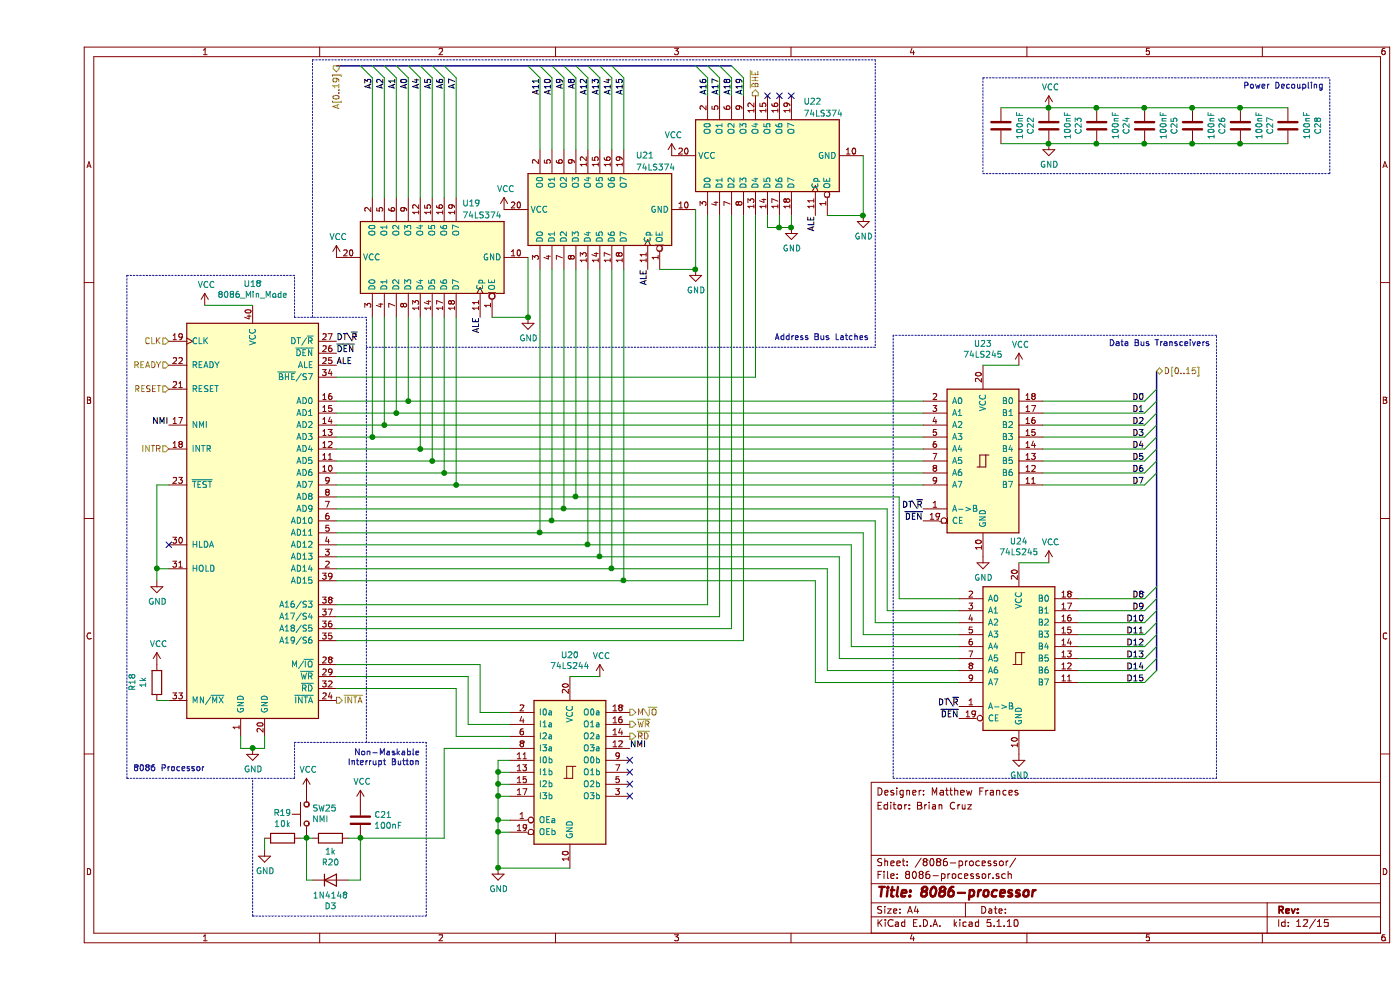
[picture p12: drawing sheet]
EESchema Schematic File Version 4
EELAYER 30 0
EELAYER END
$Descr A4 11693 8268
encoding utf-8
Sheet 12 15
Title "8086-processor"
Date ""
Rev ""
Comp ""
Comment1 ""
Comment2 ""
Comment3 "Editor: Brian Cruz"
Comment4 "Designer: Matthew Frances"
$EndDescr
$Comp
L MCU_Intel:8086_Min_Mode U18
U 1 1
P 1800 4350
F 0 "U18" H 1800 6331 50  0000 C CNN
F 1 "8086_Min_Mode" H 1800 6240 50  0000 C CNN
F 2 "Package_DIP:DIP-40_W15.24mm" H 1850 4450 50  0001 C CIN
F 3 "http://datasheets.chipdb.org/Intel/x86/808x/datashts/8086/231455-006.pdf" H 1800 4400 50  0001 C CNN
	1    1800 4350
	1    0    0    -1  
$EndComp
$Comp
L power:GND #PWR0176
U 1 1
P 1800 6250
F 0 "#PWR0176" H 1800 6000 50  0001 C CNN
F 1 "GND" H 1805 6077 50  0000 C CNN
F 2 "" H 1800 6250 50  0001 C CNN
F 3 "" H 1800 6250 50  0001 C CNN
	1    1800 6250
	1    0    0    -1  
$EndComp
Wire Wire Line
	1800 6250 1700 6250
Wire Wire Line
	1700 6250 1700 6150
Wire Wire Line
	1800 6250 1900 6250
Wire Wire Line
	1900 6250 1900 6150
Connection ~ 1800 6250
$Comp
L power:VCC #PWR0177
U 1 1
P 8200 3050
F 0 "#PWR0177" H 8200 2900 50  0001 C CNN
F 1 "VCC" H 8215 3223 50  0000 C CNN
F 2 "" H 8200 3050 50  0001 C CNN
F 3 "" H 8200 3050 50  0001 C CNN
	1    8200 3050
	1    0    0    -1  
$EndComp
$Comp
L power:VCC #PWR0178
U 1 1
P 8450 4700
F 0 "#PWR0178" H 8450 4550 50  0001 C CNN
F 1 "VCC" H 8465 4873 50  0000 C CNN
F 2 "" H 8450 4700 50  0001 C CNN
F 3 "" H 8450 4700 50  0001 C CNN
	1    8450 4700
	1    0    0    -1  
$EndComp
Wire Wire Line
	8450 4700 8200 4700
Wire Wire Line
	7900 3050 8200 3050
$Comp
L power:GND #PWR0179
U 1 1
P 7900 4650
F 0 "#PWR0179" H 7900 4400 50  0001 C CNN
F 1 "GND" H 7905 4477 50  0000 C CNN
F 2 "" H 7900 4650 50  0001 C CNN
F 3 "" H 7900 4650 50  0001 C CNN
	1    7900 4650
	1    0    0    -1  
$EndComp
$Comp
L power:GND #PWR0180
U 1 1
P 8200 6300
F 0 "#PWR0180" H 8200 6050 50  0001 C CNN
F 1 "GND" H 8205 6127 50  0000 C CNN
F 2 "" H 8200 6300 50  0001 C CNN
F 3 "" H 8200 6300 50  0001 C CNN
	1    8200 6300
	1    0    0    -1  
$EndComp
$Comp
L 74xx:74LS245 U24
U 1 1
P 8200 5500
F 0 "U24" H 8200 6481 50  0000 C CNN
F 1 "74LS245" H 8200 6390 50  0000 C CNN
F 2 "Package_DIP:DIP-20_W7.62mm" H 8200 5500 50  0001 C CNN
F 3 "http://www.ti.com/lit/gpn/sn74LS245" H 8200 5500 50  0001 C CNN
	1    8200 5500
	1    0    0    -1  
$EndComp
Entry Wire Line
	9250 3350 9350 3250
Entry Wire Line
	9250 3450 9350 3350
Entry Wire Line
	9250 3550 9350 3450
Entry Wire Line
	9250 3650 9350 3550
Entry Wire Line
	9250 3750 9350 3650
Entry Wire Line
	9250 3850 9350 3750
Entry Wire Line
	9250 3950 9350 3850
Entry Wire Line
	9250 4050 9350 3950
Entry Wire Line
	9250 5000 9350 4900
Entry Wire Line
	9250 5100 9350 5000
Entry Wire Line
	9250 5300 9350 5200
Entry Wire Line
	9250 5400 9350 5300
Entry Wire Line
	9250 5500 9350 5400
Entry Wire Line
	9250 5600 9350 5500
Entry Wire Line
	9250 5700 9350 5600
$Comp
L 74xx:74LS245 U23
U 1 1
P 7900 3850
F 0 "U23" H 7900 4831 50  0000 C CNN
F 1 "74LS245" H 7900 4740 50  0000 C CNN
F 2 "Package_DIP:DIP-20_W7.62mm" H 7900 3850 50  0001 C CNN
F 3 "http://www.ti.com/lit/gpn/sn74LS245" H 7900 3850 50  0001 C CNN
	1    7900 3850
	1    0    0    -1  
$EndComp
Text Label 9250 5700 2    50   ~ 0
D15
Text Label 9250 5600 2    50   ~ 0
D14
Text Label 9250 5500 2    50   ~ 0
D13
Text Label 9250 5400 2    50   ~ 0
D12
Text Label 9250 5300 2    50   ~ 0
D11
Entry Wire Line
	9250 5200 9350 5100
Text Label 9250 5200 2    50   ~ 0
D10
Text Label 9250 5100 2    50   ~ 0
D9
Text Label 9250 5000 2    50   ~ 0
D8
Text Label 9250 4050 2    50   ~ 0
D7
Text Label 9250 3950 2    50   ~ 0
D6
Text Label 9250 3850 2    50   ~ 0
D5
Text Label 9250 3750 2    50   ~ 0
D4
Text Label 9250 3650 2    50   ~ 0
D3
Text Label 9250 3550 2    50   ~ 0
D2
Text Label 9250 3450 2    50   ~ 0
D1
Text Label 9250 3350 2    50   ~ 0
D0
Wire Wire Line
	7700 5000 7200 5000
Wire Wire Line
	7700 5200 7000 5200
Wire Wire Line
	7200 4150 7200 5000
Wire Wire Line
	7100 4250 7100 5100
Wire Wire Line
	7700 5300 6900 5300
Wire Wire Line
	7700 5500 6700 5500
Wire Wire Line
	7700 5700 6500 5700
Text Label 7400 4250 2    50   ~ 0
DT\~R
Text Label 7400 4350 2    50   ~ 0
~DEN
Text Label 7700 6000 2    50   ~ 0
~DEN
Text Label 7700 5900 2    50   ~ 0
DT\~R
Text Label 2500 2850 0    50   ~ 0
DT\~R
Text Label 2500 2950 0    50   ~ 0
~DEN
Text Label 2500 3050 0    50   ~ 0
ALE
Wire Wire Line
	6600 5600 7700 5600
Wire Wire Line
	6800 5400 7700 5400
Wire Wire Line
	7100 5100 7700 5100
Wire Wire Line
	7000 4350 7000 5200
Wire Wire Line
	6900 4450 6900 5300
Wire Wire Line
	6800 4550 6800 5400
Wire Wire Line
	6700 4650 6700 5500
Wire Wire Line
	6600 4750 6600 5600
Wire Wire Line
	6500 4850 6500 5700
$Comp
L power:VCC #PWR0181
U 1 1
P 2500 2150
F 0 "#PWR0181" H 2500 2000 50  0001 C CNN
F 1 "VCC" H 2515 2323 50  0000 C CNN
F 2 "" H 2500 2150 50  0001 C CNN
F 3 "" H 2500 2150 50  0001 C CNN
	1    2500 2150
	1    0    0    -1  
$EndComp
$Comp
L 74xx:74LS374 U19
U 1 1
P 3300 2150
F 0 "U19" V 3750 1900 50  0000 R CNN
F 1 "74LS374" V 3650 1900 50  0000 R CNN
F 2 "Package_DIP:DIP-20_W7.62mm" H 3300 2150 50  0001 C CNN
F 3 "http://www.ti.com/lit/gpn/sn74LS374" H 3300 2150 50  0001 C CNN
	1    3300 2150
	0    -1   -1   0   
$EndComp
Wire Wire Line
	3800 2650 4100 2650
Connection ~ 4100 2650
$Comp
L 74xx:74LS374 U21
U 1 1
P 4700 1750
F 0 "U21" V 5150 1450 50  0000 R CNN
F 1 "74LS374" V 5050 1450 50  0000 R CNN
F 2 "Package_DIP:DIP-20_W7.62mm" H 4700 1750 50  0001 C CNN
F 3 "http://www.ti.com/lit/gpn/sn74LS374" H 4700 1750 50  0001 C CNN
	1    4700 1750
	0    -1   -1   0   
$EndComp
$Comp
L power:GND #PWR0182
U 1 1
P 5500 2250
F 0 "#PWR0182" H 5500 2000 50  0001 C CNN
F 1 "GND" H 5505 2077 50  0000 C CNN
F 2 "" H 5500 2250 50  0001 C CNN
F 3 "" H 5500 2250 50  0001 C CNN
	1    5500 2250
	1    0    0    -1  
$EndComp
$Comp
L power:GND #PWR0183
U 1 1
P 4100 2650
F 0 "#PWR0183" H 4100 2400 50  0001 C CNN
F 1 "GND" H 4105 2477 50  0000 C CNN
F 2 "" H 4100 2650 50  0001 C CNN
F 3 "" H 4100 2650 50  0001 C CNN
	1    4100 2650
	1    0    0    -1  
$EndComp
$Comp
L power:VCC #PWR0184
U 1 1
P 3900 1750
F 0 "#PWR0184" H 3900 1600 50  0001 C CNN
F 1 "VCC" H 3915 1923 50  0000 C CNN
F 2 "" H 3900 1750 50  0001 C CNN
F 3 "" H 3900 1750 50  0001 C CNN
	1    3900 1750
	1    0    0    -1  
$EndComp
Wire Wire Line
	4100 2150 4100 2650
Wire Wire Line
	5200 2250 5500 2250
Wire Wire Line
	5500 1750 5500 2250
Connection ~ 5500 2250
Text Label 5100 2250 3    50   ~ 0
ALE
Text Label 3700 2650 3    50   ~ 0
ALE
Wire Wire Line
	2500 3650 2800 3650
Wire Wire Line
	2500 3550 2900 3550
Wire Wire Line
	5600 1800 5600 5050
Wire Wire Line
	5600 5050 2500 5050
Wire Wire Line
	5700 1800 5700 5150
Wire Wire Line
	5700 5150 2500 5150
Wire Wire Line
	2500 5250 5800 5250
Wire Wire Line
	5800 5250 5800 1800
Wire Wire Line
	5900 1800 5900 5350
Wire Wire Line
	5900 5350 2500 5350
Wire Wire Line
	2500 4350 4300 4350
Wire Wire Line
	2500 4450 4200 4450
Wire Wire Line
	4500 4150 4500 2250
Wire Wire Line
	4400 2250 4400 4250
$Comp
L power:VCC #PWR0185
U 1 1
P 5300 1300
F 0 "#PWR0185" H 5300 1150 50  0001 C CNN
F 1 "VCC" H 5315 1473 50  0000 C CNN
F 2 "" H 5300 1300 50  0001 C CNN
F 3 "" H 5300 1300 50  0001 C CNN
	1    5300 1300
	1    0    0    -1  
$EndComp
$Comp
L power:GND #PWR0186
U 1 1
P 6900 1800
F 0 "#PWR0186" H 6900 1550 50  0001 C CNN
F 1 "GND" H 6905 1627 50  0000 C CNN
F 2 "" H 6900 1800 50  0001 C CNN
F 3 "" H 6900 1800 50  0001 C CNN
	1    6900 1800
	1    0    0    -1  
$EndComp
Wire Wire Line
	6600 1800 6900 1800
Wire Wire Line
	6900 1300 6900 1800
Connection ~ 6900 1800
Text Label 6500 1800 3    50   ~ 0
ALE
NoConn ~ 6300 800 
NoConn ~ 6200 800 
NoConn ~ 6100 800 
Wire Wire Line
	2500 3150 6000 3150
Wire Wire Line
	6000 3150 6000 1800
Entry Wire Line
	5900 650  5800 550 
$Comp
L 74xx:74LS374 U22
U 1 1
P 6100 1300
F 0 "U22" V 6550 1000 50  0000 R CNN
F 1 "74LS374" V 6450 1000 50  0000 R CNN
F 2 "Package_DIP:DIP-20_W7.62mm" H 6100 1300 50  0001 C CNN
F 3 "http://www.ti.com/lit/gpn/sn74LS374" H 6100 1300 50  0001 C CNN
	1    6100 1300
	0    -1   -1   0   
$EndComp
Entry Wire Line
	5800 650  5700 550 
Entry Wire Line
	5700 650  5600 550 
Entry Wire Line
	5600 650  5500 550 
Entry Wire Line
	4900 650  4800 550 
Entry Wire Line
	4800 650  4700 550 
Entry Wire Line
	4700 650  4600 550 
Entry Wire Line
	4600 650  4500 550 
Entry Wire Line
	4500 650  4400 550 
Entry Wire Line
	4400 650  4300 550 
Entry Wire Line
	4300 650  4200 550 
Entry Wire Line
	4200 650  4100 550 
Entry Wire Line
	3500 650  3400 550 
Entry Wire Line
	3400 650  3300 550 
Entry Wire Line
	3300 650  3200 550 
Entry Wire Line
	3200 650  3100 550 
Entry Wire Line
	3100 650  3000 550 
Entry Wire Line
	3000 650  2900 550 
Entry Wire Line
	2900 650  2800 550 
Entry Wire Line
	2800 650  2700 550 
Text Label 3100 650  3    50   ~ 0
A0
Text Label 3000 650  3    50   ~ 0
A1
Text Label 2900 650  3    50   ~ 0
A2
Text Label 2800 650  3    50   ~ 0
A3
Text Label 4500 650  3    50   ~ 0
A8
Text Label 4400 650  3    50   ~ 0
A9
Text Label 4300 650  3    50   ~ 0
A10
Text Label 5600 650  3    50   ~ 0
A16
Text Label 5700 650  3    50   ~ 0
A17
Text Label 5800 650  3    50   ~ 0
A18
Text Label 5900 650  3    50   ~ 0
A19
Wire Wire Line
	5900 650  5900 800 
Wire Wire Line
	5800 650  5800 800 
Wire Wire Line
	5700 650  5700 800 
Wire Wire Line
	5600 650  5600 800 
Wire Wire Line
	4900 650  4900 1250
Wire Wire Line
	4800 650  4800 1250
Wire Wire Line
	4700 650  4700 1250
Wire Wire Line
	4600 650  4600 1250
Wire Wire Line
	4500 650  4500 1250
Wire Wire Line
	4400 650  4400 1250
Wire Wire Line
	4300 650  4300 1250
Wire Wire Line
	4200 650  4200 1250
Wire Wire Line
	3500 650  3500 1650
Wire Wire Line
	3400 650  3400 1650
Wire Wire Line
	3300 650  3300 1650
Wire Wire Line
	3200 650  3200 1650
Wire Wire Line
	3100 650  3100 1650
Wire Wire Line
	3000 650  3000 1650
Wire Wire Line
	2900 650  2900 1650
Wire Wire Line
	2800 650  2800 1650
Text Label 1100 3550 2    50   ~ 0
NMI
Text HLabel 1100 2850 0    50   Input ~ 0
CLK
Text HLabel 2500 550  3    50   Output ~ 0
A[0..19]
Text HLabel 6000 800  1    50   Output ~ 0
~BHE
Text HLabel 9350 3100 2    50   BiDi ~ 0
D[0..15]
Text HLabel 1100 3750 0    50   Input ~ 0
INTR
$Comp
L power:VCC #PWR0187
U 1 1
P 1000 5550
F 0 "#PWR0187" H 1000 5400 50  0001 C CNN
F 1 "VCC" H 1015 5723 50  0000 C CNN
F 2 "" H 1000 5550 50  0001 C CNN
F 3 "" H 1000 5550 50  0001 C CNN
	1    1000 5550
	1    0    0    -1  
$EndComp
Text HLabel 1100 3250 0    50   Input ~ 0
RESET
Text HLabel 1100 3050 0    50   Input ~ 0
READY
Text HLabel 2500 5850 2    50   Output ~ 0
~INTA
Wire Wire Line
	1800 2550 1400 2550
Wire Wire Line
	9250 3350 8400 3350
Wire Wire Line
	8400 3450 9250 3450
Wire Wire Line
	9250 3550 8400 3550
Wire Wire Line
	8400 3650 9250 3650
Wire Wire Line
	8400 3750 9250 3750
Wire Wire Line
	9250 3850 8400 3850
Wire Wire Line
	8400 3950 9250 3950
Wire Wire Line
	9250 4050 8400 4050
Wire Wire Line
	9250 5000 8700 5000
Wire Wire Line
	8700 5100 9250 5100
Wire Wire Line
	9250 5200 8700 5200
Wire Wire Line
	8700 5300 9250 5300
Wire Wire Line
	9250 5400 8700 5400
Wire Wire Line
	8700 5500 9250 5500
Wire Wire Line
	9250 5600 8700 5600
Wire Wire Line
	8700 5700 9250 5700
$Comp
L power:VCC #PWR0188
U 1 1
P 1400 2550
F 0 "#PWR0188" H 1400 2400 50  0001 C CNN
F 1 "VCC" H 1415 2723 50  0000 C CNN
F 2 "" H 1400 2550 50  0001 C CNN
F 3 "" H 1400 2550 50  0001 C CNN
	1    1400 2550
	1    0    0    -1  
$EndComp
$Comp
L power:VCC #PWR0189
U 1 1
P 8450 900
F 0 "#PWR0189" H 8450 750 50  0001 C CNN
F 1 "VCC" H 8465 1073 50  0000 C CNN
F 2 "" H 8450 900 50  0001 C CNN
F 3 "" H 8450 900 50  0001 C CNN
	1    8450 900 
	1    0    0    -1  
$EndComp
$Comp
L power:GND #PWR0190
U 1 1
P 8450 1200
F 0 "#PWR0190" H 8450 950 50  0001 C CNN
F 1 "GND" H 8455 1027 50  0000 C CNN
F 2 "" H 8450 1200 50  0001 C CNN
F 3 "" H 8450 1200 50  0001 C CNN
	1    8450 1200
	1    0    0    -1  
$EndComp
$Comp
L Device:C C23
U 1 1
P 8450 1050
F 0 "C23" V 8198 1050 50  0000 C CNN
F 1 "100nF" V 8289 1050 50  0000 C CNN
F 2 "Capacitor_THT:C_Rect_L4.0mm_W2.5mm_P2.50mm" H 8488 900 50  0001 C CNN
F 3 "~" H 8450 1050 50  0001 C CNN
	1    8450 1050
	-1   0    0    1   
$EndComp
$Comp
L Device:C C24
U 1 1
P 8850 1050
F 0 "C24" V 8598 1050 50  0000 C CNN
F 1 "100nF" V 8689 1050 50  0000 C CNN
F 2 "Capacitor_THT:C_Rect_L4.0mm_W2.5mm_P2.50mm" H 8888 900 50  0001 C CNN
F 3 "~" H 8850 1050 50  0001 C CNN
	1    8850 1050
	-1   0    0    1   
$EndComp
$Comp
L Device:C C25
U 1 1
P 9250 1050
F 0 "C25" V 8998 1050 50  0000 C CNN
F 1 "100nF" V 9089 1050 50  0000 C CNN
F 2 "Capacitor_THT:C_Rect_L4.0mm_W2.5mm_P2.50mm" H 9288 900 50  0001 C CNN
F 3 "~" H 9250 1050 50  0001 C CNN
	1    9250 1050
	-1   0    0    1   
$EndComp
$Comp
L Device:C C26
U 1 1
P 9650 1050
F 0 "C26" V 9398 1050 50  0000 C CNN
F 1 "100nF" V 9489 1050 50  0000 C CNN
F 2 "Capacitor_THT:C_Rect_L4.0mm_W2.5mm_P2.50mm" H 9688 900 50  0001 C CNN
F 3 "~" H 9650 1050 50  0001 C CNN
	1    9650 1050
	-1   0    0    1   
$EndComp
$Comp
L Device:C C27
U 1 1
P 10050 1050
F 0 "C27" V 9798 1050 50  0000 C CNN
F 1 "100nF" V 9889 1050 50  0000 C CNN
F 2 "Capacitor_THT:C_Rect_L4.0mm_W2.5mm_P2.50mm" H 10088 900 50  0001 C CNN
F 3 "~" H 10050 1050 50  0001 C CNN
	1    10050 1050
	-1   0    0    1   
$EndComp
$Comp
L Device:C C28
U 1 1
P 10450 1050
F 0 "C28" V 10198 1050 50  0000 C CNN
F 1 "100nF" V 10289 1050 50  0000 C CNN
F 2 "Capacitor_THT:C_Rect_L4.0mm_W2.5mm_P2.50mm" H 10488 900 50  0001 C CNN
F 3 "~" H 10450 1050 50  0001 C CNN
	1    10450 1050
	-1   0    0    1   
$EndComp
Wire Wire Line
	10450 900  10050 900 
Wire Wire Line
	10050 900  9650 900 
Connection ~ 10050 900 
Connection ~ 8450 900 
Connection ~ 8850 900 
Wire Wire Line
	8850 900  8450 900 
Connection ~ 9250 900 
Wire Wire Line
	9250 900  8850 900 
Connection ~ 9650 900 
Wire Wire Line
	9650 900  9250 900 
Wire Wire Line
	10450 1200 10050 1200
Connection ~ 8450 1200
Connection ~ 8850 1200
Wire Wire Line
	8850 1200 8450 1200
Connection ~ 9250 1200
Wire Wire Line
	9250 1200 8850 1200
Connection ~ 9650 1200
Wire Wire Line
	9650 1200 9250 1200
Connection ~ 10050 1200
Wire Wire Line
	10050 1200 9650 1200
Wire Notes Line
	7000 500  7000 2900
Wire Notes Line
	2300 500  7000 500 
Wire Notes Line
	750  2300 750  6500
Wire Notes Line
	2750 2650 2150 2650
Wire Notes Line
	2150 2650 2150 2300
Wire Notes Line
	750  2300 2150 2300
Wire Notes Line
	2300 500  2300 2650
Wire Notes Line
	7000 2900 2750 2900
Text HLabel 4950 5950 2    50   Output ~ 0
M\~IO
Wire Notes Line
	9850 6500 9850 2800
Wire Notes Line
	9850 2800 7150 2800
Wire Notes Line
	7150 2800 7150 6500
Wire Notes Line
	7150 6500 9850 6500
Text Notes 9800 2900 2    50   ~ 0
Data Bus Transceivers
Text Notes 6950 2850 2    50   ~ 0
Address Bus Latches
Text Notes 800  6450 0    50   ~ 0
8086 Processor
Text Notes 10750 750  2    50   ~ 0
Power Decoupling
Connection ~ 2700 7000
Wire Wire Line
	2600 7000 2700 7000
Wire Wire Line
	2250 7000 2200 7000
Connection ~ 2250 7000
Wire Wire Line
	2300 7000 2250 7000
$Comp
L Device:R R20
U 1 1
P 2450 7000
F 0 "R20" V 2243 7000 50  0000 C CNN
F 1 "1k" V 2334 7000 50  0000 C CNN
F 2 "Resistor_THT:R_Axial_DIN0207_L6.3mm_D2.5mm_P10.16mm_Horizontal" V 2380 7000 50  0001 C CNN
F 3 "~" H 2450 7000 50  0001 C CNN
	1    2450 7000
	0    1    -1   0   
$EndComp
$Comp
L power:VCC #PWR0192
U 1 1
P 2700 6700
F 0 "#PWR0192" H 2700 6550 50  0001 C CNN
F 1 "VCC" H 2715 6873 50  0000 C CNN
F 2 "" H 2700 6700 50  0001 C CNN
F 3 "" H 2700 6700 50  0001 C CNN
	1    2700 6700
	1    0    0    -1  
$EndComp
$Comp
L Device:C C21
U 1 1
P 2700 6850
F 0 "C21" H 2815 6896 50  0000 L CNN
F 1 "100nF" H 2815 6805 50  0000 L CNN
F 2 "Capacitor_THT:C_Rect_L4.0mm_W2.5mm_P2.50mm" H 2738 6700 50  0001 C CNN
F 3 "~" H 2700 6850 50  0001 C CNN
	1    2700 6850
	1    0    0    -1  
$EndComp
$Comp
L Device:R R19
U 1 1
P 2050 7000
F 0 "R19" V 2257 7000 50  0000 C CNN
F 1 "10k" V 2166 7000 50  0000 C CNN
F 2 "Resistor_THT:R_Axial_DIN0207_L6.3mm_D2.5mm_P10.16mm_Horizontal" V 1980 7000 50  0001 C CNN
F 3 "~" H 2050 7000 50  0001 C CNN
	1    2050 7000
	0    -1   -1   0   
$EndComp
$Comp
L Switch:SW_Push SW25
U 1 1
P 2250 6800
F 0 "SW25" V 2296 6752 50  0000 R CNN
F 1 "NMI" V 2205 6752 50  0000 R CNN
F 2 "Button_Switch_Keyboard:SW_Cherry_MX_1.00u_PCB" H 2250 7000 50  0001 C CNN
F 3 "~" H 2250 7000 50  0001 C CNN
	1    2250 6800
	0    -1   -1   0   
$EndComp
Text Notes 3200 6400 2    50   ~ 0
Non-Maskable\nInterrupt Button
$Comp
L power:GND #PWR0193
U 1 1
P 1900 7100
F 0 "#PWR0193" H 1900 6850 50  0001 C CNN
F 1 "GND" H 1905 6927 50  0000 C CNN
F 2 "" H 1900 7100 50  0001 C CNN
F 3 "" H 1900 7100 50  0001 C CNN
	1    1900 7100
	1    0    0    -1  
$EndComp
$Comp
L 74xx:74LS244 U20
U 1 1
P 4450 6450
F 0 "U20" H 4450 7431 50  0000 C CNN
F 1 "74LS244" H 4450 7340 50  0000 C CNN
F 2 "Package_DIP:DIP-20_W7.62mm" H 4450 6450 50  0001 C CNN
F 3 "http://www.ti.com/lit/ds/symlink/sn74ls244.pdf" H 4450 6450 50  0001 C CNN
	1    4450 6450
	1    0    0    -1  
$EndComp
Text HLabel 4950 6050 2    50   Output ~ 0
~WR
Text HLabel 4950 6150 2    50   Output ~ 0
~RD
NoConn ~ 4950 6450
NoConn ~ 4950 6550
NoConn ~ 4950 6650
Wire Wire Line
	3950 6850 3850 6850
Wire Wire Line
	3850 6850 3850 6950
Wire Wire Line
	3850 6950 3950 6950
$Comp
L power:GND #PWR0194
U 1 1
P 3850 7250
F 0 "#PWR0194" H 3850 7000 50  0001 C CNN
F 1 "GND" H 3855 7077 50  0000 C CNN
F 2 "" H 3850 7250 50  0001 C CNN
F 3 "" H 3850 7250 50  0001 C CNN
	1    3850 7250
	1    0    0    -1  
$EndComp
Wire Wire Line
	4450 7250 3850 7250
Wire Wire Line
	3850 7250 3850 6950
Connection ~ 3850 7250
Connection ~ 3850 6950
$Comp
L power:VCC #PWR0195
U 1 1
P 4700 5650
F 0 "#PWR0195" H 4700 5500 50  0001 C CNN
F 1 "VCC" H 4715 5823 50  0000 C CNN
F 2 "" H 4700 5650 50  0001 C CNN
F 3 "" H 4700 5650 50  0001 C CNN
	1    4700 5650
	1    0    0    -1  
$EndComp
Wire Wire Line
	4700 5650 4450 5650
$Comp
L Device:R R18
U 1 1
P 1000 5700
F 0 "R18" V 793 5700 50  0000 C CNN
F 1 "1k" V 884 5700 50  0000 C CNN
F 2 "Resistor_THT:R_Axial_DIN0207_L6.3mm_D2.5mm_P10.16mm_Horizontal" V 930 5700 50  0001 C CNN
F 3 "~" H 1000 5700 50  0001 C CNN
	1    1000 5700
	1    0    0    -1  
$EndComp
Wire Wire Line
	1100 5850 1000 5850
Wire Wire Line
	3950 5950 3700 5950
Wire Wire Line
	3700 5950 3700 5550
Wire Wire Line
	3700 5550 2500 5550
Wire Wire Line
	2500 5650 3600 5650
Wire Wire Line
	3600 6050 3950 6050
Wire Wire Line
	3600 5650 3600 6050
Wire Wire Line
	3950 6150 3500 6150
Wire Wire Line
	3500 5750 2500 5750
Wire Wire Line
	3500 5750 3500 6150
Wire Wire Line
	3850 6850 3850 6650
Wire Wire Line
	3850 6650 3950 6650
Connection ~ 3850 6850
Wire Wire Line
	3950 6550 3850 6550
Connection ~ 3850 6650
Wire Wire Line
	3950 6450 3850 6450
Wire Wire Line
	3850 6450 3850 6550
Connection ~ 3850 6550
Wire Wire Line
	3850 6550 3850 6650
Wire Wire Line
	3950 6350 3850 6350
Wire Wire Line
	3850 6350 3850 6450
Connection ~ 3850 6450
$Comp
L Device:C C22
U 1 1
P 8050 1050
F 0 "C22" V 7798 1050 50  0000 C CNN
F 1 "100nF" V 7889 1050 50  0000 C CNN
F 2 "Capacitor_THT:C_Rect_L4.0mm_W2.5mm_P2.50mm" H 8088 900 50  0001 C CNN
F 3 "~" H 8050 1050 50  0001 C CNN
	1    8050 1050
	-1   0    0    1   
$EndComp
Wire Wire Line
	8450 900  8050 900 
Wire Wire Line
	8050 1200 8450 1200
Wire Notes Line
	7900 650  10800 650 
Wire Wire Line
	3400 7000 3400 6250
Wire Wire Line
	3400 6250 3950 6250
Wire Wire Line
	2700 7000 3400 7000
Wire Notes Line
	7900 650  7900 1450
Wire Notes Line
	7900 1450 10800 1450
Wire Notes Line
	10800 1450 10800 650 
$Comp
L Diode:1N4148 D?
U 1 1
P 2450 7350
AR Path="/61CB92C1/61F82EF7" Ref="D?"  Part="1" 
AR Path="/6190420C/61F82EF7" Ref="D3"  Part="1" 
F 0 "D3" H 2450 7133 50  0000 C CNN
F 1 "1N4148" H 2450 7224 50  0000 C CNN
F 2 "Diode_THT:D_DO-35_SOD27_P7.62mm_Horizontal" H 2450 7175 50  0001 C CNN
F 3 "https://assets.nexperia.com/documents/data-sheet/1N4148_1N4448.pdf" H 2450 7350 50  0001 C CNN
	1    2450 7350
	1    0    0    -1  
$EndComp
Wire Notes Line
	2150 6500 2150 6200
Wire Notes Line
	750  6500 2150 6500
Wire Notes Line
	2150 6200 3250 6200
Wire Notes Line
	1800 7650 3250 7650
Wire Notes Line
	1800 7650 1800 6500
Wire Notes Line
	3250 7650 3250 6200
Wire Wire Line
	1100 4050 1000 4050
$Comp
L power:GND #PWR0196
U 1 1
P 1000 4850
F 0 "#PWR0196" H 1000 4600 50  0001 C CNN
F 1 "GND" H 1005 4677 50  0000 C CNN
F 2 "" H 1000 4850 50  0001 C CNN
F 3 "" H 1000 4850 50  0001 C CNN
	1    1000 4850
	1    0    0    -1  
$EndComp
Wire Wire Line
	6100 1800 6100 1900
Wire Wire Line
	6100 1900 6200 1900
Wire Wire Line
	6200 1900 6200 1800
Wire Wire Line
	6200 1900 6300 1900
Wire Wire Line
	6300 1900 6300 1800
Connection ~ 6200 1900
$Comp
L power:GND #PWR0197
U 1 1
P 6300 1900
F 0 "#PWR0197" H 6300 1650 50  0001 C CNN
F 1 "GND" H 6305 1727 50  0000 C CNN
F 2 "" H 6300 1900 50  0001 C CNN
F 3 "" H 6300 1900 50  0001 C CNN
	1    6300 1900
	1    0    0    -1  
$EndComp
Connection ~ 6300 1900
Wire Wire Line
	1000 4050 1000 4750
Wire Wire Line
	1100 4750 1000 4750
Connection ~ 1000 4750
Wire Wire Line
	1000 4850 1000 4750
NoConn ~ 1100 4550
$Comp
L power:VCC #PWR04
U 1 1
P 2250 6600
F 0 "#PWR04" H 2250 6450 50  0001 C CNN
F 1 "VCC" H 2265 6773 50  0000 C CNN
F 2 "" H 2250 6600 50  0001 C CNN
F 3 "" H 2250 6600 50  0001 C CNN
	1    2250 6600
	1    0    0    -1  
$EndComp
Wire Wire Line
	2700 7000 2700 7350
Wire Wire Line
	2700 7350 2600 7350
Wire Wire Line
	2250 7000 2250 7350
Wire Wire Line
	2250 7350 2300 7350
Wire Wire Line
	1900 7100 1900 7000
Text Label 4800 650  3    50   ~ 0
A14
Text Label 4700 650  3    50   ~ 0
A13
Text Label 4600 650  3    50   ~ 0
A12
Text Label 4900 650  3    50   ~ 0
A15
Wire Wire Line
	2500 4550 4600 4550
Connection ~ 4600 4550
Wire Wire Line
	2500 4650 4700 4650
Connection ~ 4700 4650
Wire Wire Line
	4900 4850 6500 4850
Connection ~ 4900 4850
Wire Wire Line
	4800 4750 6600 4750
Connection ~ 4800 4750
Wire Wire Line
	4600 4550 6800 4550
Wire Wire Line
	4700 4650 6700 4650
Wire Wire Line
	2500 4750 4800 4750
Wire Wire Line
	2500 4850 4900 4850
Wire Wire Line
	4600 2250 4600 4550
Wire Wire Line
	4700 2250 4700 4650
Wire Wire Line
	4800 2250 4800 4750
Wire Wire Line
	4900 2250 4900 4850
Text Label 3300 650  3    50   ~ 0
A5
Text Label 3400 650  3    50   ~ 0
A6
Text Label 3500 650  3    50   ~ 0
A7
Wire Wire Line
	2500 3750 3200 3750
Connection ~ 3200 3750
Wire Wire Line
	2500 3850 3300 3850
Connection ~ 3300 3850
Text Label 3200 650  3    50   ~ 0
A4
Wire Wire Line
	3500 4050 7400 4050
Connection ~ 3500 4050
Wire Wire Line
	3400 3950 7400 3950
Connection ~ 3400 3950
Wire Wire Line
	3200 3750 7400 3750
Wire Wire Line
	3300 3850 7400 3850
Wire Wire Line
	2500 3950 3400 3950
Wire Wire Line
	2500 4050 3500 4050
Wire Wire Line
	3500 4050 3500 2650
Wire Wire Line
	3400 2650 3400 3950
Wire Wire Line
	3300 3850 3300 2650
Wire Wire Line
	3200 2650 3200 3750
Wire Notes Line
	2750 6200 2750 2650
Wire Wire Line
	3000 2650 3000 3450
Wire Wire Line
	3100 2650 3100 3350
Connection ~ 2800 3650
Connection ~ 2900 3550
Connection ~ 3000 3450
Wire Wire Line
	3000 3450 7400 3450
Connection ~ 3100 3350
Wire Wire Line
	3100 3350 7400 3350
Wire Wire Line
	2900 3550 7400 3550
Wire Wire Line
	2800 3650 7400 3650
Wire Wire Line
	2500 3350 3100 3350
Wire Wire Line
	2800 2650 2800 3650
Wire Wire Line
	2500 3450 3000 3450
Wire Wire Line
	2900 2650 2900 3550
Connection ~ 4200 4450
Connection ~ 4300 4350
Connection ~ 4400 4250
Wire Wire Line
	4400 4250 7100 4250
Connection ~ 4500 4150
Wire Wire Line
	4500 4150 7200 4150
Wire Wire Line
	4200 4450 6900 4450
Wire Wire Line
	4300 4350 7000 4350
Wire Wire Line
	2500 4150 4500 4150
Wire Wire Line
	4200 2250 4200 4450
Wire Wire Line
	2500 4250 4400 4250
Wire Wire Line
	4300 2250 4300 4350
Text Label 4200 650  3    50   ~ 0
A11
Text Label 4950 6250 0    50   ~ 0
NMI
NoConn ~ 4950 6350
Wire Bus Line
	9350 3100 9350 5600
Wire Bus Line
	2500 550  5800 550 
$EndSCHEMATC
